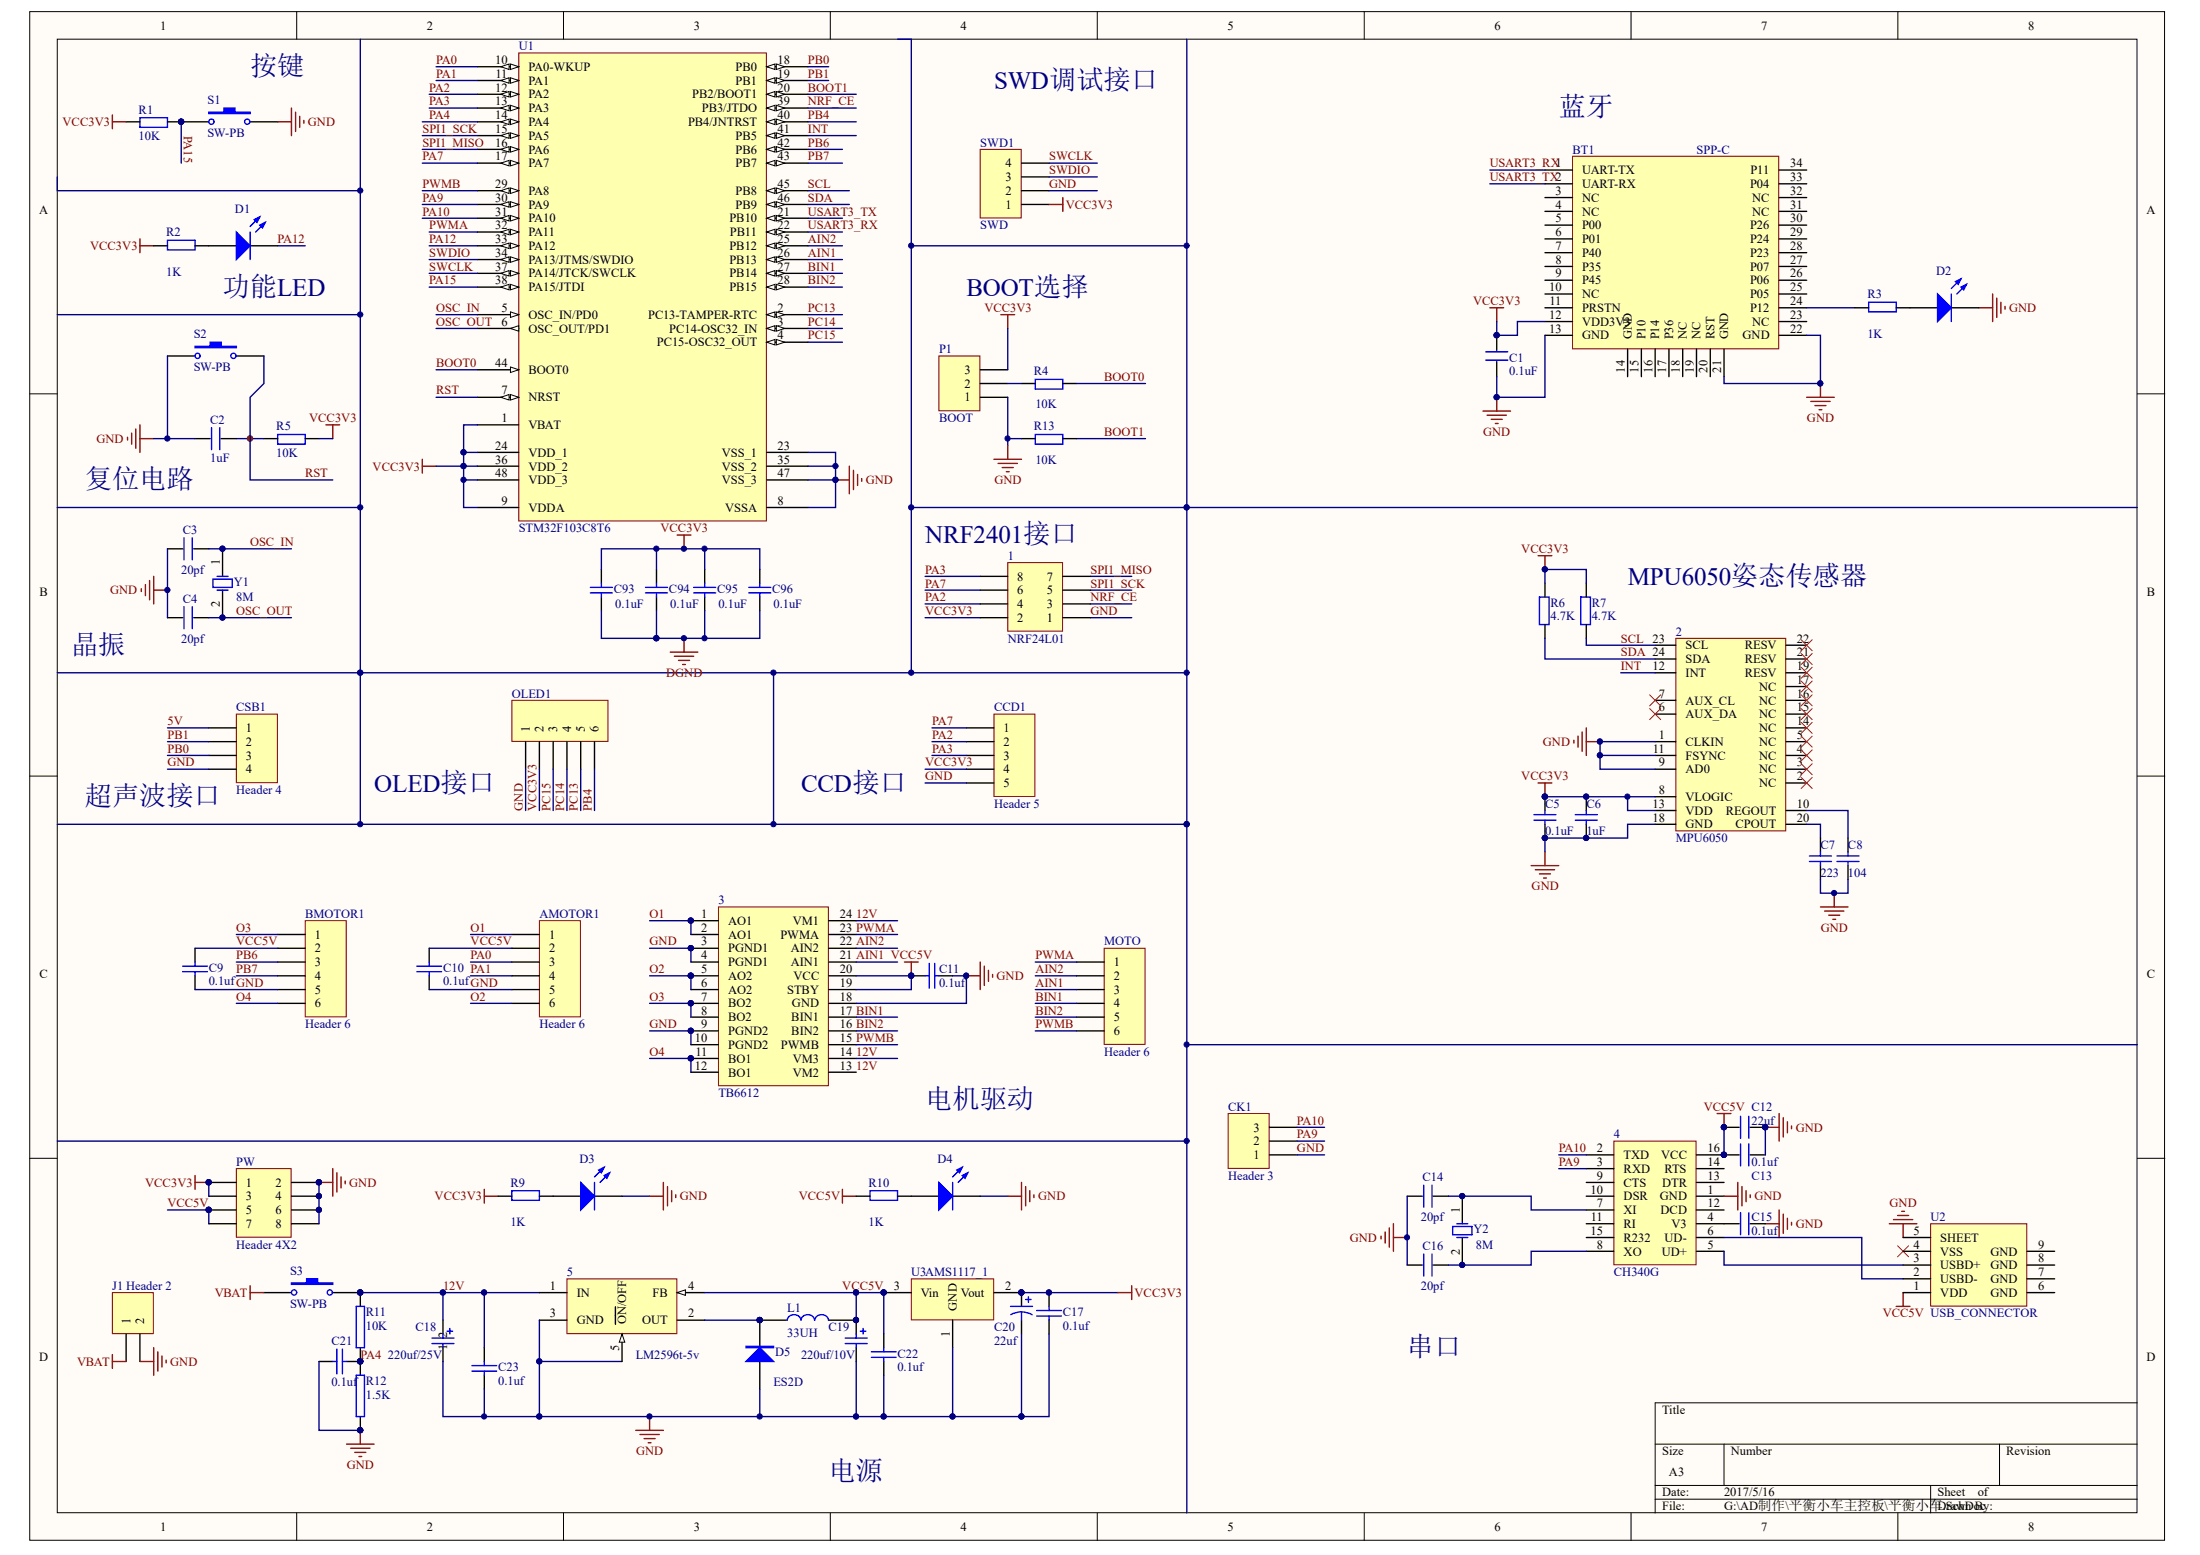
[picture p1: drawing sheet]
# Altium project 平衡小车.PrjPCB
1 sheet, 70 parts. Net scope: global (net labels, ports and power ports of the same name join across sheets).
Board files: Balance.PcbDoc, V2.PcbDoc

## Sheet 平衡小车.SchDoc
size A3

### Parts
1  NRF24L01  [LC-HDR2X4H]
2  MPU6050  [LC-QFN-24_4x4x05P]
3  TB6612  [TB6612]
4  CH340G  [SO-16]
5  LM2596t-5v  [LC-TO-263-5]
AMOTOR1  Header 6  [HDR1X6]
BMOTOR1  Header 6  [HDR1X6]
BT1  SPP-C  [SPP-C]
C1  0.1uf  [LC-0603_C]
C2  1uF  [LC-0603_C]
C3  20pf  [LC-0603_C]
C4  20pf  [LC-0603_C]
C5  0.1uf  [LC-0603_C]
C6  1uf  [LC-0603_C]
C7  0.022uf  value 223  [LC-0603_C]
C8  0.1uf  value 104  [LC-0603_C]
C9  0.1uf  [LC-0603_C]
C10  0.1uf  [LC-0603_C]
C11  0.1uf  [LC-0603_C]
C12  22uf  [LC-0805_C]
C13  0.1uf  [LC-0603_C]
C14  20pf  [LC-0603_C]
C15  0.1uf  [LC-0603_C]
C16  20pf  [LC-0603_C]
C17  0.1uf  [LC-0603_C]
C18  value 220uf/25V  [100UF钽电容]  (hidden comment: 100Uf)
C19  value 220uf/10V  [LC-1206_C]  (hidden comment: 100uf)
C20  22uf  [LC-0805_R]
C21  0.1uf  [LC-0603_C]
C22  0.1uf  [LC-0603_C]
C23  0.1uf  [LC-0603_C]
C93  0.1uf  [LC-0603_C]
C94  0.1uf  [LC-0603_C]
C95  0.1uf  [LC-0603_C]
C96  0.1uf  [LC-0603_C]
CCD1  Header 5  [HDR1X5]
CK1  Header 3  [HDR1X3]
CSB1  Header 4  [HDR1X4]
D1  LED0  [LC-0805_LED_S1]  (value not drawn)
D2  LED0  [LC-0805_LED_S1]  (value not drawn)
D3  LED0  [LC-0805_LED_S1]  (value not drawn)
D4  LED0  [LC-0805_LED_S1]  (value not drawn)
D5  ES2D  [LC-DO-213AB]
J1  Header 2  [VBAT]
L1  33UH  [330电感]
MOTO  Header 6  [HDR1X6]
OLED1  Header 6  [HDR1X6]  (value not drawn)
P1  BOOT  [HDR1X3]
PW  Header 4X2  [HDR2X4]
R1  10K  [LC-0603_R]
R2  value 1K  [LC-0603_R]
R3  1k  [LC-0603_R]
R4  10k  [LC-0603_R]
R5  10K  [LC-0603_R]
R6  4.7k  [LC-0603_R]
R7  4.7k  [LC-0603_R]
R9  1k  [LC-0603_R]
R10  1k  [LC-0603_R]
R11  10K  [LC-0603_R]
R12  1.5K  [LC-0603_R]
R13  10k  [LC-0603_R]
S1  SW-PB  [KEY]
S2  SW-PB  [KEY]
S3  SW-PB  [钮子开关]
SWD1  SWD  [HDR1X4]
U1  STM32F103C8T6  [LC-LQFP-48_7x7x05P]
U2  USB_CONNECTOR  [MINI_USB_FEMALE]
U3  AMS1117_1  [LC-SOT-223]
Y1  (no value)  [LC-HC-49S]
Y2  (no value)  [LC-HC-49S]

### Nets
DGND: C93.1 C94.1 C95.1 C96.1
GND: 1.1 2.1(CLKIN) 2.9(AD0) 2.11(FSYNC) 2.18(GND) 3.3(PGND1) 3.4(PGND1) 3.9(PGND2) 3.10(PGND2) 3.18(GND) 4.1(GND) 5.3(GND) 5.5(~{ON}/OFF) AMOTOR1.5 BMOTOR1.5 BT1.13(GND) BT1.21(GND) BT1.22(GND) C1.1 C2.1 C3.1 C4.1 C5.1 C6.1 C7.1 C8.1 C9.2 C10.2 C11.1 C12.1 C13.2 C14.1 C15.2 C16.1 C17.1 C18.2 C19.2 C20.2 C21.1 C22.1 C23.1 CCD1.5 CK1.1 CSB1.4 D2.2(K) D3.2(K) D4.2(K) D5.1 J1.2 OLED1.1 P1.1 PW.2 PW.4 PW.6 PW.8 R12.1 R13.1 S1.2 S2.1 SWD1.2 U1.8(VSSA) U1.23(VSS_1) U1.35(VSS_2) U1.47(VSS_3) U2.5(SHEET) U3.1(GND)
VBAT: J1.1 S3.1
VCC3V3: 1.2 2.8(VLOGIC) 2.13(VDD) BT1.12(VDD3V3) C1.2 C5.2 C6.2 C17.2 C20.1 C93.2 C94.2 C95.2 C96.2 CCD1.4 OLED1.2 P1.3 PW.1 PW.3 R1.1 R2.2 R5.2 R6.1 R7.1 R9.2 SWD1.1 U1.1(VBAT) U1.9(VDDA) U1.24(VDD_1) U1.36(VDD_2) U1.48(VDD_3) U3.2(Vout)
VCC5V: 3.19(STBY) 3.20(VCC) 4.16(VCC) 5.4(FB) AMOTOR1.2 BMOTOR1.2 C9.1 C10.1 C11.2 C12.2 C13.1 C19.1 C22.2 L1.2 PW.5 PW.7 R10.2 U2.1(VDD) U3.3(Vin)
5V: CSB1.1
12V: 3.13(VM2) 3.14(VM3) 3.24(VM1) 5.1(IN) C18.1 C23.2 R11.2 S3.2
AIN1: 3.21(AIN1) MOTO.3 U1.26(PB13)
AIN2: 3.22(AIN2) MOTO.2 U1.25(PB12)
BIN1: 3.17(BIN1) MOTO.4 U1.27(PB14)
BIN2: 3.16(BIN2) MOTO.5 U1.28(PB15)
BOOT0: R4.2 U1.44(BOOT0)
BOOT1: R13.2 U1.20(PB2/BOOT1)
INT: 2.12(INT) U1.41(PB5)
NRF_CE: 1.3 U1.39(PB3/JTDO)
O1: 3.1(AO1) 3.2(AO1) AMOTOR1.1
O2: 3.5(AO2) 3.6(AO2) AMOTOR1.6
O3: 3.7(BO2) 3.8(BO2) BMOTOR1.1
O4: 3.11(BO1) 3.12(BO1) BMOTOR1.6
OSC_IN: C3.2 U1.5(OSC_IN/PD0) Y1.1(OSC1)
OSC_OUT: C4.2 U1.6(OSC_OUT/PD1) Y1.2(OSC2)
PA0: AMOTOR1.3 U1.10(PA0-WKUP)
PA1: AMOTOR1.4 U1.11(PA1)
PA2: 1.4 CCD1.2 U1.12(PA2)
PA3: 1.8 CCD1.3 U1.13(PA3)
PA4: C21.2 R11.1 R12.2 U1.14(PA4)
PA7: 1.6 CCD1.1 U1.17(PA7)
PA9: 4.3(RXD) CK1.2 U1.30(PA9)
PA10: 4.2(TXD) CK1.3 U1.31(PA10)
PA12: D1.2(K) U1.33(PA12)
PA15: R1.2 S1.1 U1.38(PA15/JTDI)
PB0: CSB1.3 U1.18(PB0)
PB1: CSB1.2 U1.19(PB1)
PB4: OLED1.6 U1.40(PB4/JNTRST)
PB6: BMOTOR1.3 U1.42(PB6)
PB7: BMOTOR1.4 U1.43(PB7)
PC13: OLED1.5 U1.2(PC13-TAMPER-RTC)
PC14: OLED1.4 U1.3(PC14-OSC32_IN)
PC15: OLED1.3 U1.4(PC15-OSC32_OUT)
PWMA: 3.23(PWMA) MOTO.1 U1.32(PA11)
PWMB: 3.15(PWMB) MOTO.6 U1.29(PA8)
RST: C2.2 R5.1 S2.2 U1.7(NRST)
SCL: 2.23(SCL) R7.2 U1.45(PB8)
SDA: 2.24(SDA) R6.2 U1.46(PB9)
SPI1_MISO: 1.7 U1.16(PA6)
SPI1_SCK: 1.5 U1.15(PA5)
SWCLK: SWD1.4 U1.37(PA14/JTCK/SWCLK)
SWDIO: SWD1.3 U1.34(PA13/JTMS/SWDIO)
USART3_RX: BT1.1(UART-TX) U1.22(PB11)
USART3_TX: BT1.2(UART-RX) U1.21(PB10)
Net2_10: 2.10(REGOUT) C8.2
Net2_20: 2.20(CPOUT) C7.2
Net4_4: 4.4(V3) C15.1
Net4_5: 4.5(UD+) U2.3(USBD+)
Net4_6: 4.6(UD-) U2.2(USBD-)
Net4_7: 4.7(XI) C14.2 Y2.1(OSC1)
Net4_8: 4.8(XO) C16.2 Y2.2(OSC2)
Net5_2: 5.2(OUT) D5.2 L1.1
NetBT1_24: BT1.24(P12) R3.2
NetD1_1: D1.1(A) R2.1
NetD2_1: D2.1(A) R3.1
NetD3_1: D3.1(A) R9.1
NetD4_1: D4.1(A) R10.1
NetP1_2: P1.2 R4.1

Not connected (* = marked no-connect by the designer): 2 2(NC)* 3(NC)* 4(NC)* 5(NC)* 6(AUX_DA)* 7(AUX_CL)* 14(NC)* 15(NC)* 16(NC)* 17(NC)* 19(RESV)* 21(RESV)* 22(RESV)*; 4 9(CTS) 10(DSR) 11(RI) 12(DCD) 13(DTR) 14(RTS) 15(R232); BT1 3(NC) 4(NC) 5(P00) 6(P01) 7(P40) 8(P35) 9(P45) 10(NC) 11(PRSTN) 14(GND) 15(P10) 16(P14) 17(P36) 18(NC) 19(NC) 20(RST) 23(NC) 25(P05) 26(P06) 27(P07) 28(P23) 29(P24) 30(P26) 31(NC) 32(NC) 33(P04) 34(P11); U2 4(VSS)* 6(GND) 7(GND) 8(GND) 9(GND)

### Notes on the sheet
- (near S1) 按键
- SWD调试接口
- (near BT1) 蓝牙
- 功能LED
- BOOT选择
- 复位电路
- (near 1) NRF2401接口
- MPU6050姿态传感器
- 晶振
- 超声波接口
- OLED接口
- CCD接口
- 电机驱动
- 串口
- 电源
